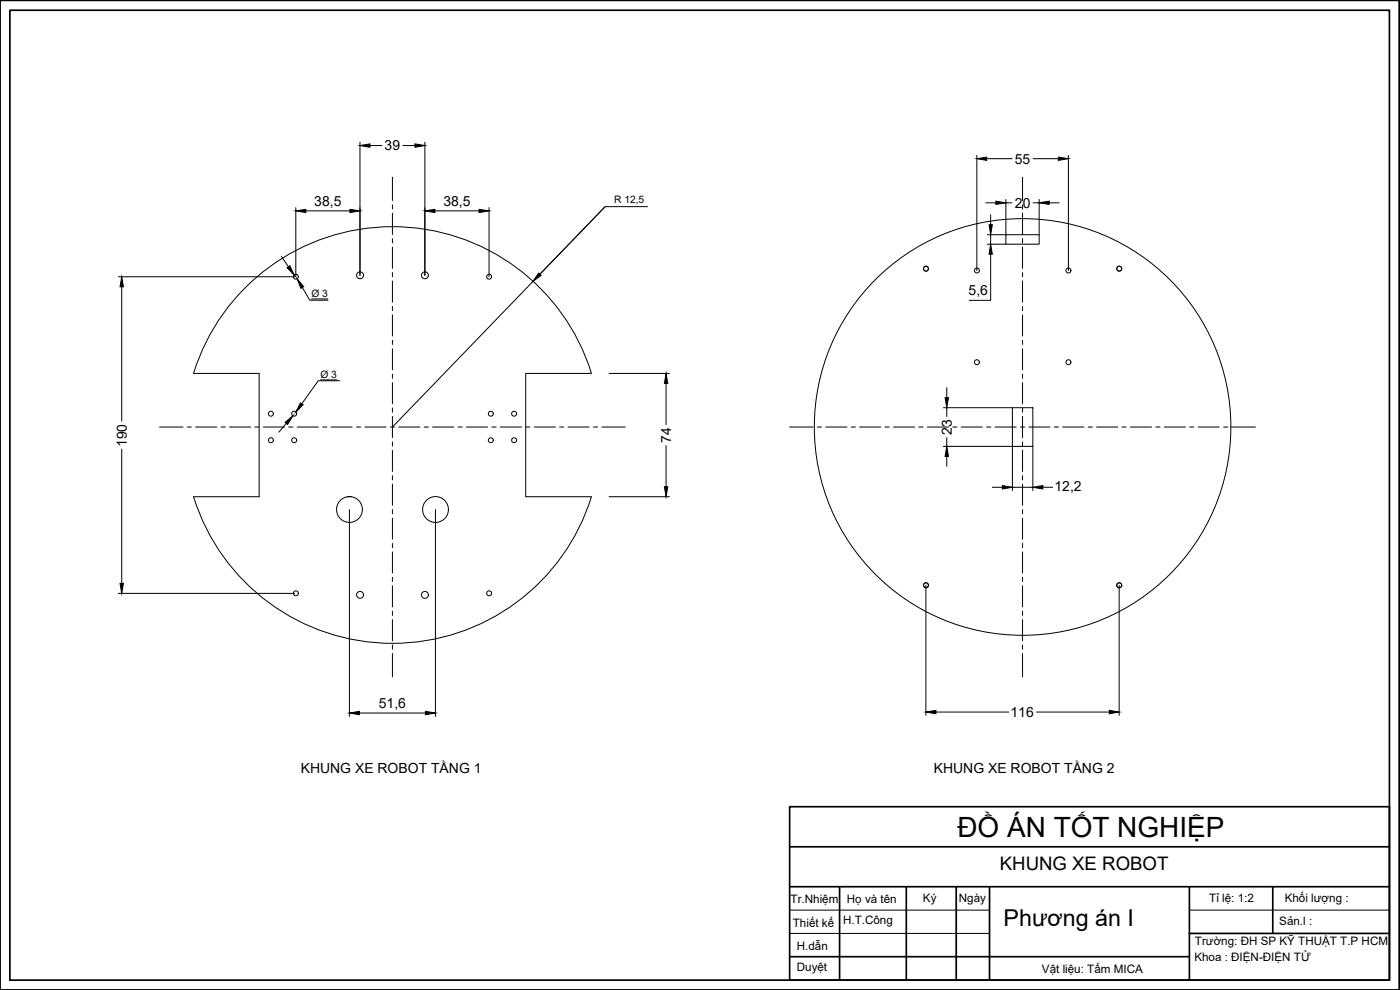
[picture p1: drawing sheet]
<svg xmlns="http://www.w3.org/2000/svg" width="420mm" height="297mm" viewBox="0 0 420 297" stroke-linecap="round" stroke-linejoin="round" font-family="sans-serif">
<!-- layer: 0 -->
<g fill="none" stroke="#000" stroke-width=".3">
<path d="M301.9 70.4h10v2.9h-10zM177.5 112h-19.7v37h19.7M177.5 112a62.5 62.5 0 0 0-59.7-44 62.5 62.5 0 0 0-59.7 44h19.7v37h-19.7a62.5 62.5 0 0 0 59.7 44 62.5 62.5 0 0 0 59.7-44M303.8 122.3h6.2v11.6h-6.2zM104.3 149h1.2"/>
<circle cx="88.8" cy="83" r=".74"/>
<circle cx="108.1" cy="82.6" r="1.04"/>
<circle cx="127.5" cy="82.6" r="1.04"/>
<circle cx="146.8" cy="83" r=".74"/>
<circle cx="277.9" cy="80.6" r=".74"/>
<circle cx="293.2" cy="81.2" r=".74"/>
<circle cx="320.7" cy="81.2" r=".74"/>
<circle cx="335.9" cy="80.6" r=".74"/>
<circle cx="293.2" cy="108.7" r=".74"/>
<circle cx="320.7" cy="108.7" r=".74"/>
<circle cx="81.3" cy="132.1" r=".74"/>
<circle cx="81.3" cy="124.1" r=".74"/>
<circle cx="88.3" cy="132.1" r=".74"/>
<circle cx="88.3" cy="124.1" r=".74"/>
<circle cx="147.3" cy="124.1" r=".74"/>
<circle cx="147.3" cy="132.1" r=".74"/>
<circle cx="154.3" cy="132.1" r=".74"/>
<circle cx="154.3" cy="124.1" r=".74"/>
<circle cx="306.9" cy="128.1" r="62.5"/>
<circle cx="104.9" cy="152.9" r="3.9"/>
<circle cx="130.7" cy="152.9" r="3.9"/>
<circle cx="88.8" cy="178" r=".74"/>
<circle cx="108.1" cy="178.5" r="1.04"/>
<circle cx="127.5" cy="178.5" r="1.04"/>
<circle cx="146.8" cy="178" r=".74"/>
<circle cx="277.9" cy="175.6" r=".74"/>
<circle cx="335.9" cy="175.6" r=".74"/>
</g>
<!-- layer: Cen -->
<g fill="none" stroke="#000" stroke-width=".3">
<path d="M117.8 53.2v7M306.9 53.2v7M117.8 61.5v1.2M117.8 64v6.3M117.8 71.6v1.3M117.8 74.2v6.3M306.9 61.5v1.2M306.9 64v6.3M306.9 71.6v1.3M306.9 74.2v6.3M117.8 81.8v1.2M117.8 84.3v6.4"/>
<path d="M117.8 91.9v1.3M117.8 94.5v6.3M306.9 81.8v1.2M306.9 84.3v6.4M306.9 91.9v1.3M306.9 94.5v6.3M117.8 102.1v1.3M117.8 104.6v6.4M117.8 112.3v1.2M117.8 114.8v6.3M306.9 102.1v1.3M306.9 104.6v6.4"/>
<path d="M306.9 112.3v1.2M306.9 114.8v6.3M47.9 128.1h7M56.2 128.1h1.2M58.7 128.1h6.4M66.3 128.1h1.3M68.9 128.1h6.3M76.5 128.1h1.3M79 128.1h6.4M86.7 128.1h1.2M89.2 128.1h6.3M96.8 128.1h1.3"/>
<path d="M99.4 128.1h6.3M107 128.1h1.2M109.5 128.1h6.4M117.1 128.1h1.3M117.8 122.4v1.3M117.8 125v6.3M117.8 132.6v1.2M117.8 135.1v6.4M119.7 128.1h6.3M127.3 128.1h1.3M129.8 128.1h6.4M137.5 128.1h1.2"/>
<path d="M140 128.1h6.3M147.6 128.1h1.3M150.2 128.1h6.3M157.8 128.1h1.2M160.3 128.1h6.4M167.9 128.1h1.3M170.5 128.1h6.3M178.1 128.1h1.3M180.6 128.1h7.1M237 128.1h7M245.3 128.1h1.2M247.8 128.1h6.4"/>
<path d="M255.4 128.1h1.3M258 128.1h6.3M265.6 128.1h1.3M268.1 128.1h6.4M275.8 128.1h1.2M278.3 128.1h6.3M285.9 128.1h1.3M288.5 128.1h6.3M296.1 128.1h1.2M298.6 128.1h6.4M306.2 128.1h1.3M306.9 122.4v1.3"/>
<path d="M306.9 125v6.3M306.9 132.6v1.2M306.9 135.1v6.4M308.8 128.1h6.3M316.4 128.1h1.3M318.9 128.1h6.4M326.6 128.1h1.2M329.1 128.1h6.3M336.7 128.1h1.3M339.3 128.1h6.3M346.9 128.1h1.2M349.4 128.1h6.4"/>
<path d="M357 128.1h1.3M359.6 128.1h6.3M367.2 128.1h1.3M369.7 128.1h7.1M117.8 142.7v1.3M117.8 145.3v6.3M117.8 152.9v1.3M117.8 155.4v6.4M306.9 142.7v1.3M306.9 145.3v6.3M306.9 152.9v1.3M306.9 155.4v6.4"/>
<path d="M117.8 163.1v1.2M117.8 165.6v6.3M117.8 173.2v1.3M117.8 175.8v6.3M306.9 163.1v1.2M306.9 165.6v6.3M306.9 173.2v1.3M306.9 175.8v6.3M117.8 183.4v1.2M117.8 185.9v6.4M117.8 193.5v1.3M117.8 196.1v7"/>
<path d="M306.9 183.4v1.2M306.9 185.9v6.4M306.9 193.5v1.3M306.9 196.1v7"/>
</g>
<!-- layer: Dim -->
<g fill="none" stroke="#000" stroke-width=".3">
<path d="M108 42.7v39.9M111 43.7h3.6M120.9 43.7h3.6M127.5 42.7v39.9M293.2 46.6v34.6M296.1 47.6h7.6M301.9 59.8v10.6h-5.6M310 47.6h7.6M311.9 59.8v10.6M320.6 46.6v34.6M84.5 76.9l2.1 3.1M88.8 62.3v20.7"/>
<path d="M91.8 63.3h13.2M130.5 63.3h13.3M146.8 62.3v20.7M181.6 62l-19.6 20.3M194.4 62h-12.8l-63.8 66.1M295.9 60.9h3M296.3 73.3h5.6M297.3 76.3v13.8h-6.4M297.3 64.4v3M297.3 70.4v2.9M301.9 60.9h1.8M310 60.9h1.9"/>
<path d="M314.9 60.9h3M35.5 83h53M36.5 86v40.4M90.7 86.3l2.3 3.8h5.4M93.5 89.7h4.9M96.2 114h4.9M101.9 114.2h-6.4l-4.9 7M182.8 112h18.1M199.9 115v12.4M284.1 116.3v3M36.5 134.7v40.3M85.9 127l-2.2 2.7"/>
<path d="M199.9 133.7v12.3M283.1 133.9h20.7v13.3M283.1 122.3h20.7M284.1 122.3v2.7M284.1 131.3v2.6M284.1 136.9v3M310 133.9v13.3M104.9 152.9v62.1M130.7 152.9v62.1M182.8 149h18.1M297.8 146.2h3M303.8 146.2h6.2"/>
<path d="M313 146.2h2.9M35.5 178h52.9M277.9 175.6v39.1M335.9 175.6v39.1M107.9 213.9h19.8M280.9 213.6h21.8M311.1 213.6h21.8M237 273.1h60M357 273.1h60M237 280.1h60"/>
</g>
<g fill="#000" stroke="#000" stroke-width=".3">
<path d="M108 43.7l3-.5v1zM124.5 43.2l3 .5-3 .5zM293.2 47.6l2.9-.5v1zM317.6 47.1l3 .5-3 .5zM86.1 80.3l.9-.6 1.3 2.8zM88.8 63.3l3-.5v1zM105 62.8l3 .5-3 .5zM127.5 63.3l3-.5v1zM143.8 62.8l3 .5-3 .5zM296.8 67.4h1l-.5 3zM297.3 73.3l.5 3h-1zM298.9 60.4l3 .5-3 .4z"/>
<path d="M311.9 60.9l3-.5v.9zM36.5 83l.5 3h-1zM89.2 83.7l1.9 2.3-.8 .5zM161.7 81.9l.7 .7-2.5 1.8zM199.9 112l.5 3h-1zM283.6 119.3h1l-.5 3zM85.6 126.7l2.3-1.9-1.6 2.6zM90.2 120.9l.8 .5-2.2 2.2zM284.1 133.9l.5 3h-1zM199.4 146h1l-.5 3zM300.8 145.7l3 .5-3 .5zM310 146.2l3-.5v1z"/>
<path d="M36 175h1l-.5 3zM104.9 213.9l3-.5v1zM127.7 213.4l3 .5-3 .5zM277.9 213.6l3-.5v1.1zM332.9 213.1l3 .5-3 .6z"/>
</g>
<!-- layer: vis -->
<g fill="none" stroke="#000" stroke-width=".51">
<path d="M0 .1h419.9v296.9h-419.9zM3 3.1h414v291h-414zM237 242h180v52.1h-180zM237 254.1h180M237 266.1h180M252 266.1v28M272 266.1v28M287 266.1v28M297 266.1v28M357 266.1v28M382 266.1v14M237 287h120"/>
<path d="M357 280.1h60"/>
</g>
<path d="M0 .1h419.9v296.9h-419.9z" fill="none" stroke="#000" stroke-width=".3"/>
<text font-size="8.4" x="287.4" y="251.1">ĐỒ ÁN TỐT NGHIỆP</text>
<text font-size="7" x="301.2" y="277.7">Phương án I</text>
<text font-size="5.6" x="300.1" y="261">KHUNG XE ROBOT</text>
<g font-size="4.2">
<text x="115.4" y="45.2">39</text>
<text x="304.5" y="49.1">55</text>
<text x="94.3" y="61.7">38,5</text>
<text x="133.1" y="61.7">38,5</text>
<text x="304.6" y="62.3">20</text>
<text x="290.7" y="88.5">5,6</text>
<text x="285.6" y="130.4" transform="rotate(-90 285.6 130.4)">23</text>
<text x="38" y="134.2" transform="rotate(-90 38 134.2)">190</text>
<text x="201.4" y="132.9" transform="rotate(-90 201.4 132.9)">74</text>
<text x="316.5" y="147.4">12,2</text>
<text x="113.7" y="212.3">51,6</text>
<text x="303.3" y="215.1">116</text>
<text x="90.3" y="231.9">KHUNG XE ROBOT TẦNG 1</text>
<text x="280.2" y="231.9">KHUNG XE ROBOT TẦNG 2</text>
</g>
<g font-size="3.5">
<text x="237.3" y="270.9">Tr.Nhiệm</text>
<text x="254.2" y="270.9">Họ và tên</text>
<text x="277" y="270.5">Ký</text>
<text x="287.8" y="270.5">Ngày</text>
<text x="362.9" y="270.7">Tỉ lệ: 1:2</text>
<text x="385.6" y="270.7">Khối lượng :</text>
<text x="238" y="278.2">Thiết kế</text>
<text x="253" y="277.1">H.T.Công</text>
<text x="383.9" y="277.7">Sản.l :</text>
<text x="239.1" y="285">H.dẫn</text>
<text x="358.6" y="283.6">Trường: ĐH SP KỸ THUẬT T.P HCM</text>
<text x="239.1" y="291.5">Duyệt</text>
<text x="312.7" y="292">Vật liệu: Tấm MICA</text>
<text x="358.4" y="288.4">Khoa : ĐIỆN-ĐIỆN TỬ</text>
</g>
<g font-size="3.1">
<text x="184.3" y="60.9">R 12,5</text>
<text x="93.5" y="89.1">Ø 3</text>
<text x="96.2" y="113.4">Ø 3</text>
</g>
</svg>
